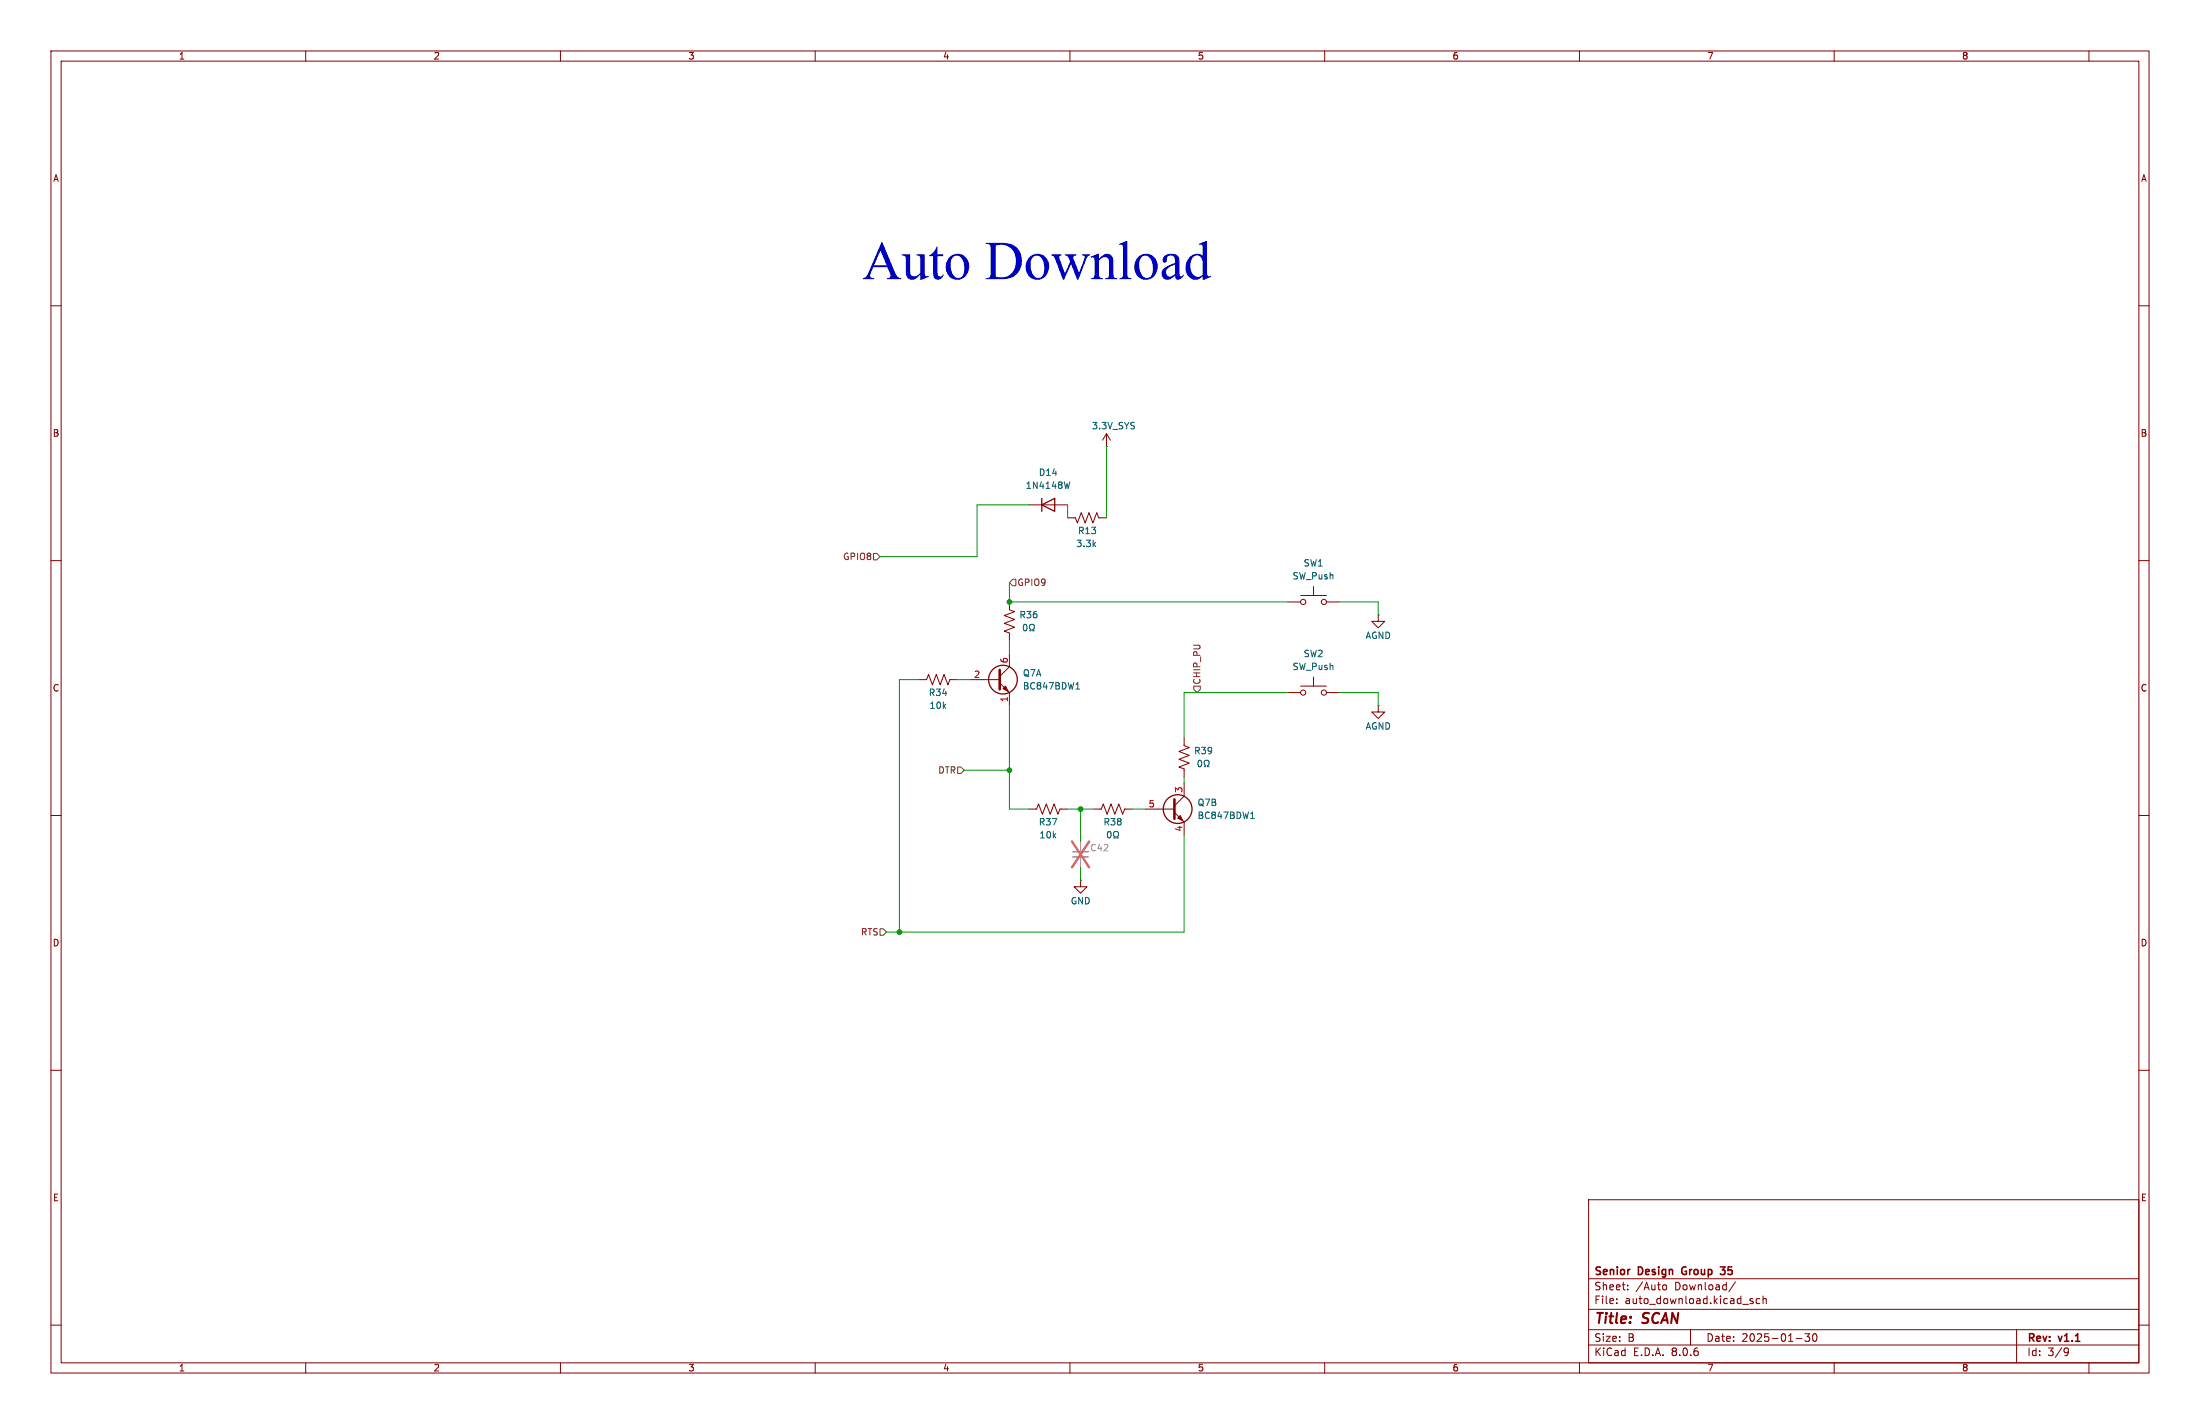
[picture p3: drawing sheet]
<svg xmlns="http://www.w3.org/2000/svg" width="432mm" height="279mm" viewBox="0 0 432 279" stroke-linecap="round" stroke-linejoin="round" font-family="sans-serif">
<g fill="none" stroke="#840000" stroke-width=".2">
<path d="M10 10h411.8v259.4h-411.8zM12 12h407.8v255.4h-407.8zM60 10v2M110 10v2M160 10v2M210 10v2M260 10v2M310 10v2M360 10v2M410 10v2M10 60h2M419.8 60h2"/>
<path d="M201.9 99.1h7.6M217.2 87.6h.1M217.2 85.1l.7 1.3M217.2 85.1v2.5M217.2 85.1l-.8 1.3M10 110h2M198.1 118.1v1.5l1 .4-2 .8 2 .7-2 .8 2 .8-2 .7 1 .4v1.5M209.5 101.6h1.6l.4 1 .7-2 .8 2 .7-2 .8 2 .8-2 .3 1h1.6M252.7 118.1h2.6M255.3 116.8h5M257.8 115.1v1.7M260.3 118.1h2.6"/>
<path d="M419.8 110h2M180.3 133.4h1.6l.3-1.1 .8 2.1 .8-2.1 .7 2.1 .8-2.1 .8 2.1 .3-1h1.6M190.5 133.4h5.7M196.2 134l1.9 1.9v2.5M198.1 128.3v2.5l-1.9 1.9M252.7 135.9h2.6M255.3 134.6h5M257.8 132.8v1.8M260.3 135.9h2.6M270.5 120.7v1.2h-1.3l1.3 1.3 1.3-1.3h-1.3M270.5 120.7h.1M270.5 138.4v1.3h-1.3l1.3 1.3 1.3-1.3h-1.3"/>
<path d="M270.5 138.4h.1M10 160h2M201.9 158.8h1.6l.3-1.1 .8 2.1 .8-2.1 .7 2.1 .8-2.1 .7 2.1 .4-1h1.5M214.6 158.8h1.6l.3-1.1 .8 2.1 .8-2.1 .7 2.1 .8-2.1 .7 2.1 .4-1h1.5M224.8 158.8h5.7M230.5 159.4l1.9 1.9v2.5M232.4 144.8v1.5l1 .4-2 .7 2 .8-2 .8 2 .7-2 .8 1 .4v1.5M232.4 153.7v2.5l-1.9 1.9M419.8 160h2M212.1 172.7v1.3h1.3l-1.3 1.3-1.3-1.3h1.3M212.1 172.7h.1M10 210h2"/>
<path d="M419.8 210h2M311.8 235.4h108v32h-108zM10 260h2M311.8 256.9h108M311.8 250.9h108M317.3 255.6v.2M317.3 254.9v.1M319.5 252.9v.2M319.5 252.2v.1M326.5 252.2l.3-.1 .3 .3-.1 .6h-.5M340.6 251.5l-1.3 1.9M343.5 255.1l.6 .4-.2 .3-.4-.1"/>
<path d="M344 254.9l-.3-.1-.2 .2M345.4 254.9l-.4-.1-.3 .3 .1 .6h.6M346 254.9l.3-.1 .3 .1 .1 .9M346 254.3v1.5M419.8 260h2M60 267.4v2M110 267.4v2M160 267.4v2M210 267.4v2M260 267.4v2M310 267.4v2M311.8 263.9h108"/>
<path d="M311.8 260.9h108M331.8 260.9v3M352.5 262.6h1.2M354.3 261.7h.9l-.5 .6 .4 .1v.6l-.2 .2-.6-.2M356 261.8l.1-.1a.8 .8 0 0 1 .5 .7 .8 .8 0 0 1-.5 .8 1 1 0 0 1-.1-1.4zM360 267.4v2M395.8 260.9v6.5M405.4 264.5l.5 .1a.99 .99 0 0 1-.4 1.4h-.2M406 265.1l-.3 .3h-.3M410 267.4v2"/>
<circle cx="255.8" cy="118.1" r=".51"/>
<circle cx="259.8" cy="118.1" r=".51"/>
<circle cx="255.8" cy="135.9" r=".51"/>
<circle cx="259.8" cy="135.9" r=".51"/>
</g>
<path d="M330.2 248.8l-.1 .4 .1 .7M337.6 248.6h1l-.5 .5 .3 .1M337.7 250h.7" fill="none" stroke="#840000" stroke-width=".3"/>
<path d="M210 94.6l-.3 1.2M201 122.6l.1-.1a.68 .68 0 0 1 .5 .6 .68 .68 0 0 1-.5 .7 .84 .84 0 0 1-.1-1.2zM202.1 123.8h.3v-.3a.54 .54 0 0 1-.3-.7 .54 .54 0 0 1 .7-.2l.2 .6-.3 .3v.3h.3M211.2 135.2h.7M211.4 134.1l.1-.2v1.3M235.3 149.2h.1a.68 .68 0 0 1 .5 .6 .68 .68 0 0 1-.5 .6 .84 .84 0 0 1-.1-1.2zM236.3 150.4h.3v-.2a.54 .54 0 0 1-.2-.7 .54 .54 0 0 1 .7-.3l.2 .6-.3 .4v.2h.3M245.7 159.5l.1-.2v1.3M217.5 163.2l.2-.1a.68 .68 0 0 1 .4 .7 .68 .68 0 0 1-.4 .6 .84 .84 0 0 1-.2-1.2zM218.6 164.4h.3v-.2a.54 .54 0 0 1-.3-.8 .54 .54 0 0 1 .7-.2l.2 .6-.3 .4v.2h.3M245.5 160.6h.7" fill="none" stroke="#006464" stroke-width=".2"/>
<path d="M196.2 131.4v3.9M230.5 156.8v3.9" fill="none" stroke="#840000" stroke-width=".51"/>
<g fill="#840000" stroke="#840000" stroke-width=".2">
<path d="M196.8 135.1l.6-.5 .5 1z"/>
<path d="M231.1 160.5l.5-.5 .6 1z"/>
</g>
<g fill="none" stroke="#840000" stroke-width=".25">
<path d="M204.5 99.1l2.5-1.3v2.5zM204.5 97.8v2.5"/>
<circle cx="196.8" cy="133.3" r="2.82"/>
<circle cx="231.1" cy="158.7" r="2.82"/>
</g>
<path d="M210.6 168.1h3" fill="none" stroke="#a1a1a1" stroke-width=".33"/>
<path d="M210.6 167.1h3" fill="none" stroke="#a1a1a1" stroke-width=".3"/>
<path d="M212.1 165.1v2M212.1 168.1v2.1" fill="none" stroke="#a1a1a1" stroke-width=".2"/>
<path d="M210.4 165.1l3.4 5.1M213.8 165.1l-3.4 5.1" fill="none" stroke="#e65255" stroke-width=".46"/>
<path d="M171.4 108.6h.7l.6 .6-.6 .7h-.7zM198.8 113.7h.6v1.2h-.6l-.7-.6zM234.3 134.6h1.3v.7l-.7 .6-.6-.6zM188 150.5h.6l.6 .6-.6 .7h-.6zM172.7 182.2h.7l.6 .7-.6 .6h-.7z" fill="none" stroke="#725600" stroke-width=".2"/>
<g fill="none" stroke="#009600" stroke-width=".2">
<path d="M201.9 99.1h-10.1v10.1h-19.1M209.5 99.1v2.5M217.2 87.6v14M198.1 114.3v3.8h54.6M262.9 118.1h7.6v2.6M180.3 133.4h-3.8v49.5M188 133.4h2.5M198.1 138.4v20.4h3.8M198.1 125.7v2.6M252.7 135.9h-20.3v8.9M262.9 135.9h7.6v2.5M189.2 151.1h8.9"/>
<path d="M209.5 158.8h5.1M212.1 158.8v6.3M222.2 158.8h2.6M232.4 152.4v1.3M212.1 170.2v2.5M232.4 163.8v19.1h-58.4"/>
</g>
<g fill="#009600" stroke="#009600" stroke-width=".2">
<circle cx="176.5" cy="182.9" r=".46"/>
<circle cx="212.1" cy="158.8" r=".46"/>
<circle cx="198.1" cy="151.1" r=".46"/>
<circle cx="198.1" cy="118.1" r=".46"/>
</g>
<text font-size="10.6" fill="#0000c2" x="169.3" y="57.6">Auto Download</text>
<g font-size="2.8" fill="#840000">
<text x="312.8" y="260.3">Title:</text>
<text x="322.5" y="260.3">SCAN</text>
</g>
<g font-size="2.1" fill="#840000">
<text x="312.8" y="250.6">Senior</text>
<text x="321.6" y="250.6">Design</text>
<text x="330.8" y="250.6">Group</text>
<text x="339" y="250.6">35</text>
<text x="312.8" y="256.1">File:</text>
<text x="312.8" y="253.4">Sheet:</text>
<text x="318.9" y="256.1">auto_download.kicad_sch</text>
<text x="321" y="253.4">/Auto</text>
<text x="328.8" y="253.4">Download/</text>
<text x="312.8" y="263.5">Size:</text>
<text x="319.5" y="263.5">B</text>
<text x="334.8" y="263.5">Date:</text>
<text x="341.8" y="263.5">2025-01-30</text>
<text x="397.8" y="263.7">Rev:</text>
<text x="404.2" y="263.7">v1.1</text>
<text x="312.8" y="266.3">KiCad</text>
<text x="320.5" y="266.3">E.D.A.</text>
<text x="328.1" y="266.3">8.0.6</text>
<text x="397.8" y="266.3">Id:</text>
<text x="401.9" y="266.3">3/9</text>
</g>
<g font-size="1.8" fill="#840000">
<text x="35" y="11.9">1</text>
<text x="85" y="11.9">2</text>
<text x="135" y="11.9">3</text>
<text x="185" y="11.9">4</text>
<text x="235" y="11.9">5</text>
<text x="285" y="11.9">6</text>
<text x="335" y="11.9">7</text>
<text x="385" y="11.9">8</text>
<text x="10.3" y="35.9">A</text>
<text x="420.1" y="35.9">A</text>
<text x="10.3" y="85.9">B</text>
<text x="420.1" y="85.9">B</text>
<text x="10.3" y="135.9">C</text>
<text x="420.1" y="135.9">C</text>
<text x="10.3" y="185.9">D</text>
<text x="420.1" y="185.9">D</text>
<text x="10.3" y="235.9">E</text>
<text x="420.1" y="235.9">E</text>
<text x="35" y="269.3">1</text>
<text x="85" y="269.3">2</text>
<text x="135" y="269.3">3</text>
<text x="185" y="269.3">4</text>
<text x="235" y="269.3">5</text>
<text x="285" y="269.3">6</text>
<text x="335" y="269.3">7</text>
<text x="385" y="269.3">8</text>
</g>
<g font-size="1.8" fill="#006464">
<text x="214.2" y="84.4">3.3V_SYS</text>
<text x="203.8" y="93.6">D14</text>
<text x="201.2" y="96.1">1N4148W</text>
<text x="211.1" y="107.5">3.3k</text>
<text x="211.5" y="105">R13</text>
<text x="253.6" y="113.9">SW_Push</text>
<text x="255.8" y="111.4">SW1</text>
<text x="200" y="121.5">R36</text>
<text x="267.9" y="125.6">AGND</text>
<text x="253.6" y="131.7">SW_Push</text>
<text x="255.8" y="129.1">SW2</text>
<text x="182.2" y="136.8">R34</text>
<text x="200.7" y="132.9">Q7A</text>
<text x="200.7" y="135.5">BC847BDW1</text>
<text x="182.3" y="139.3">10k</text>
<text x="267.9" y="143.4">AGND</text>
<text x="234.3" y="148.2">R39</text>
<text x="235" y="158.3">Q7B</text>
<text x="235" y="160.9">BC847BDW1</text>
<text x="203.8" y="162.2">R37</text>
<text x="203.9" y="164.7">10k</text>
<text x="216.5" y="162.2">R38</text>
<text x="210.1" y="177.6">GND</text>
</g>
<g font-size="1.8" fill="#725600">
<text x="165.4" y="110.1">GPIO8</text>
<text x="199.6" y="115.2">GPIO9</text>
<text x="235.8" y="134.4" transform="rotate(-90 235.8 134.4)">CHIP_PU</text>
<text x="184.1" y="152">DTR</text>
<text x="168.9" y="183.7">RTS</text>
</g>
<g font-size="1.8" fill="#a90000">
<text x="197.9" y="130.2" transform="rotate(-90 197.9 130.2)">6</text>
<text x="191.1" y="133.1">2</text>
<text x="197.9" y="137.9" transform="rotate(-90 197.9 137.9)">1</text>
<text x="232.2" y="155.6" transform="rotate(-90 232.2 155.6)">3</text>
<text x="225.4" y="158.5">5</text>
<text x="232.2" y="163.3" transform="rotate(-90 232.2 163.3)">4</text>
</g>
<text font-size="1.8" fill="#989898" x="213.9" y="167.2">C42</text>
</svg>
